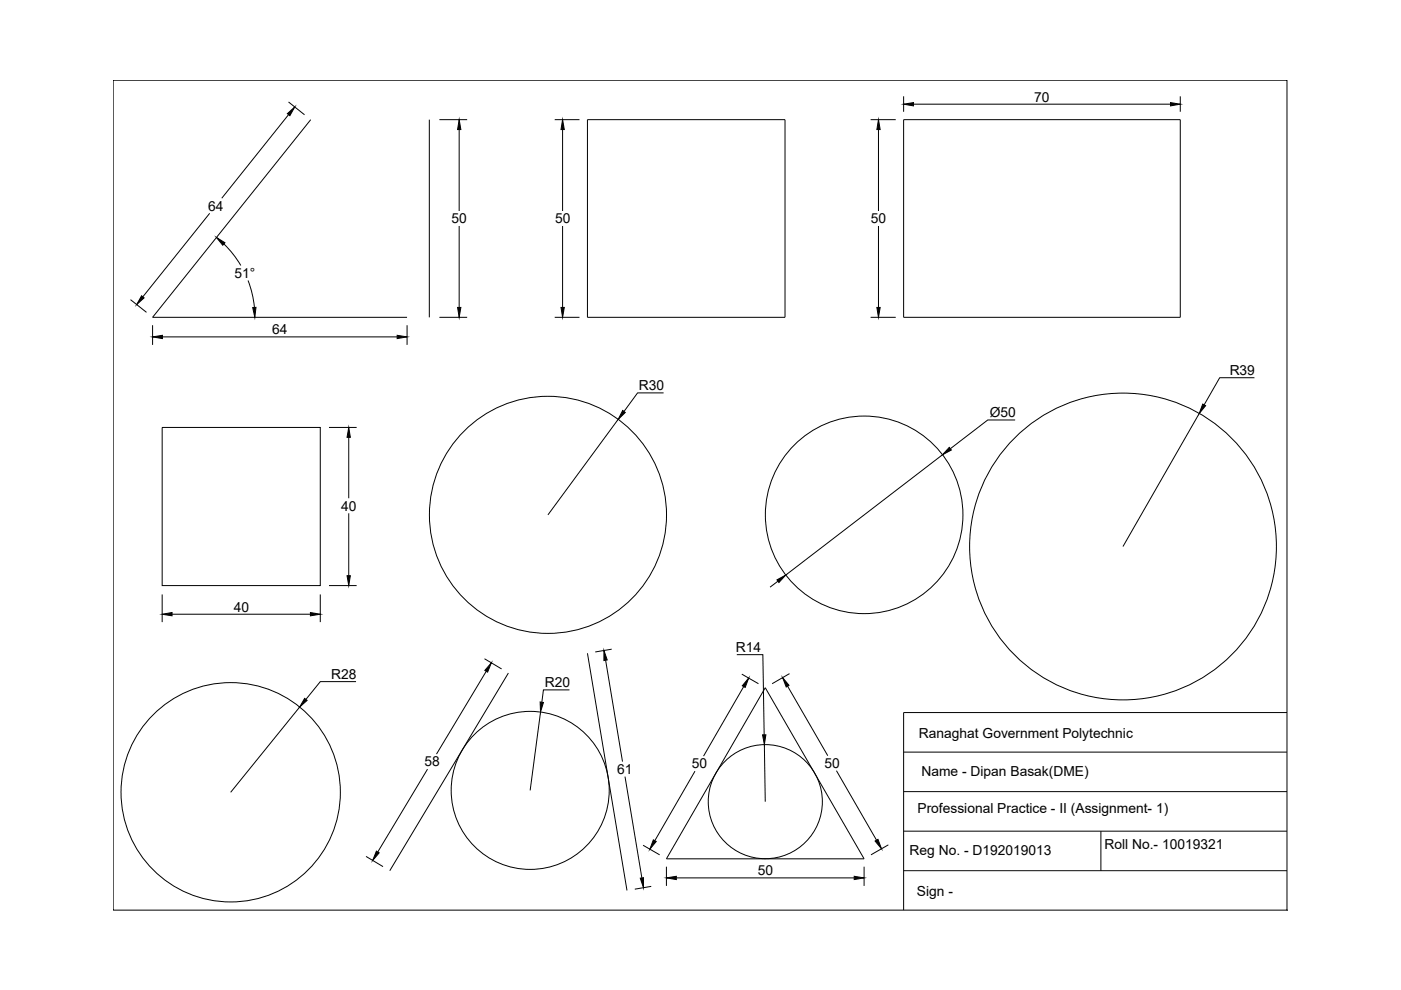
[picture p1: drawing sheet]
<svg xmlns="http://www.w3.org/2000/svg" width="297mm" height="210mm" viewBox="0 0 297 210" stroke-linecap="round" stroke-linejoin="round" font-family="sans-serif">
<!-- layer: 0 -->
<g fill="none" stroke="#000" stroke-width=".21">
<path d="M24 17h248.9v176h-248.9zM61.2 21.6l3.4 2.7M61.2 24.3l-14.2 17.7M65.9 25.4l-33.6 41.9h54M91 25.4v41.9M93.2 25.4h5.8M97.4 27.5v17.2M117.6 25.4h5.3M119.3 27.5v17.2M124.6 25.4h41.8v41.9h-41.8zM184.6 25.4h5.3M186.3 27.5v17.2"/>
<path d="M191.6 25.4h58.6v41.9h-58.6zM191.6 20.4v3.3M193.7 22.1h54.5M250.2 20.4v3.3M44.5 45.2l-14.2 17.7M47.5 51.7a21.7 21.7 0 0 1 3.6 4.6M52.6 59.5a21.7 21.7 0 0 1 1.3 5.7M97.4 47.9v17.3M119.3 47.9v17.3M186.3 47.9v17.3M27.7 63.5l3.4 2.7M32.3 69v4.1"/>
<path d="M34.4 71.4h49.8M86.3 69v4.1M93.2 67.3h5.8M117.6 67.3h5.3M184.6 67.3h5.3M34.4 90.6h33.5v33.6h-33.5zM69.8 90.6h5.8M73.9 92.7v12.9M131 88.9l-14.8 20.3M140.7 83.3h-5.5l-2.9 3.9M199.8 96.4l-33.2 25.5M215.2 89h-5.8l-7.9 6.1"/>
<path d="M254.3 87.7l-16.2 28.2M266 80.1h-7.4l-3.3 5.7M73.9 108.8v13.3M34.4 126v5.9M36.5 130.2h29.3M67.9 126v5.9M69.8 124.2h5.8M102.7 139.7l3.6 2.1M124.6 138.5l8.3 50.3M128.4 140l3.6 21.5M129.7 137.6l-3.5 .6M156.2 138.8h5.5l.3 17"/>
<path d="M164.9 123.2l-1.6 1.3M63.5 149.9l-14.6 18.1M75.5 144.5h-7.6l-3 3.8M103.1 142.3l-10.6 17.6M107.8 142.7l-25.2 41.9M114.6 151l-2.2 16.6M120.7 146.3h-5.5l-.3 2.6M157.3 142.9l3.5 2.1M157.7 145.6l-8.5 14.7M162.1 157.9l.1 12.1M162.2 145.8l21 36.3h-41.9zM167 145.5l8.5 14.7"/>
<path d="M167.4 142.8l-3.7 2.2M191.6 159.5h81.3M272.9 151.1h-81.3v41.9M90.6 163.1l-10.5 17.5M132.5 164.6l3.6 21.5M136.3 179.2l3.6 2M147.3 163.5l-8.5 14.7M177.3 163.4l8.6 14.8M188.3 179.1l-3.6 2.1M191.6 167.8h81.3M191.6 176.2h81.3M233.4 176.2v8.4"/>
<path d="M77.6 181.6l3.6 2.1M138.1 187.9l-3.5 .6M141.3 183.8v4M143.4 186.1h37.7M183.2 183.8v4M191.6 184.6h81.3M272.9 193h.1"/>
<circle cx="116.2" cy="109.2" r="25.1"/>
<circle cx="183.2" cy="109.2" r="20.9"/>
<circle cx="238.1" cy="115.9" r="32.5"/>
<circle cx="48.9" cy="168" r="23.3"/>
<circle cx="112.4" cy="167.6" r="16.8"/>
<circle cx="162.3" cy="170" r="12.1"/>
</g>
<g fill="#000" stroke="#000" stroke-width=".21">
<path d="M60.9 24.1l1.6-1.4-1 1.8zM97.4 25.4l.3 2.1h-.7zM119.3 25.4l.3 2.1h-.7zM186.3 25.4l.3 2.1h-.7zM191.6 22.1l2.1-.3v.7zM248.2 21.8l2 .3-2 .4zM45.9 50.3l1.8 1.2-.5 .5zM30 62.7l.6 .5-1.6 1.4zM32.3 71.4l2.1-.3v.7zM53.6 65.2h.7l-.3 2.1zM84.2 71.1l2.1 .3-2.1 .4zM97 65.2h.7l-.3 2.1z"/>
<path d="M118.9 65.2h.7l-.3 2.1zM185.9 65.2h.7l-.3 2.1zM73.9 90.6l.4 2.1h-.7zM132 87l.6 .5-1.6 1.4zM201.3 94.9l.4 .5-1.9 1zM255 85.7l.6 .3-1.3 1.7zM34.4 130.2l2.1-.3v.7zM65.8 129.9l2.1 .3-2.1 .4zM73.6 122.1h.7l-.4 2.1zM128 137.9l.7 2-.7 .2zM164.7 123l1.9-1.1-1.5 1.6zM64.6 148.1l.5 .4-1.6 1.4z"/>
<path d="M104.2 140.5l-.8 2-.6-.4zM114.5 148.8l.7 .1-.6 2.1zM158.7 143.8l-.7 1.9-.6-.3zM161.7 155.8h.7l-.3 2.1zM165.9 143.7l1.4 1.6-.6 .4zM138.5 178.1l.6 .3-1.3 1.7zM185.5 178.3l.6-.3 .8 2zM79.8 180.5l.6 .3-1.4 1.6zM135.7 186.2l.7-.1v2.1zM141.3 186.1l2.1-.3v.7zM181.1 185.8l2.1 .3-2.1 .4z"/>
</g>
<g font-size="2.9">
<text x="219.3" y="21.5">70</text>
<text x="44.1" y="44.7">64</text>
<text x="95.7" y="47.4">50</text>
<text x="117.7" y="47.4">50</text>
<text x="184.6" y="47.4">50</text>
<text x="49.7" y="58.9">51°</text>
<text x="57.7" y="70.9">64</text>
<text x="135.5" y="82.7">R30</text>
<text x="260.7" y="79.5">R39</text>
<text x="209.8" y="88.4">Ø50</text>
<text x="72.4" y="108.3">40</text>
<text x="49.6" y="129.7">40</text>
<text x="70.2" y="144">R28</text>
<text x="156" y="138.3">R14</text>
<text x="115.5" y="145.7">R20</text>
<text x="194.8" y="156.4">Ranaghat Government Polytechnic</text>
<text x="90" y="162.5">58</text>
<text x="130.8" y="164.1">61</text>
<text x="146.6" y="162.9">50</text>
<text x="174.8" y="162.8">50</text>
<text x="195.4" y="164.4">Name - Dipan Basak(DME)</text>
<text x="194.5" y="172.3">Professional Practice - II (Assignment- 1)</text>
<text x="234.2" y="179.9">Roll No.- 10019321</text>
<text x="160.6" y="185.6">50</text>
<text x="192.9" y="181.2">Reg No. - D192019013</text>
<text x="194.4" y="189.9">Sign -</text>
</g>
</svg>
